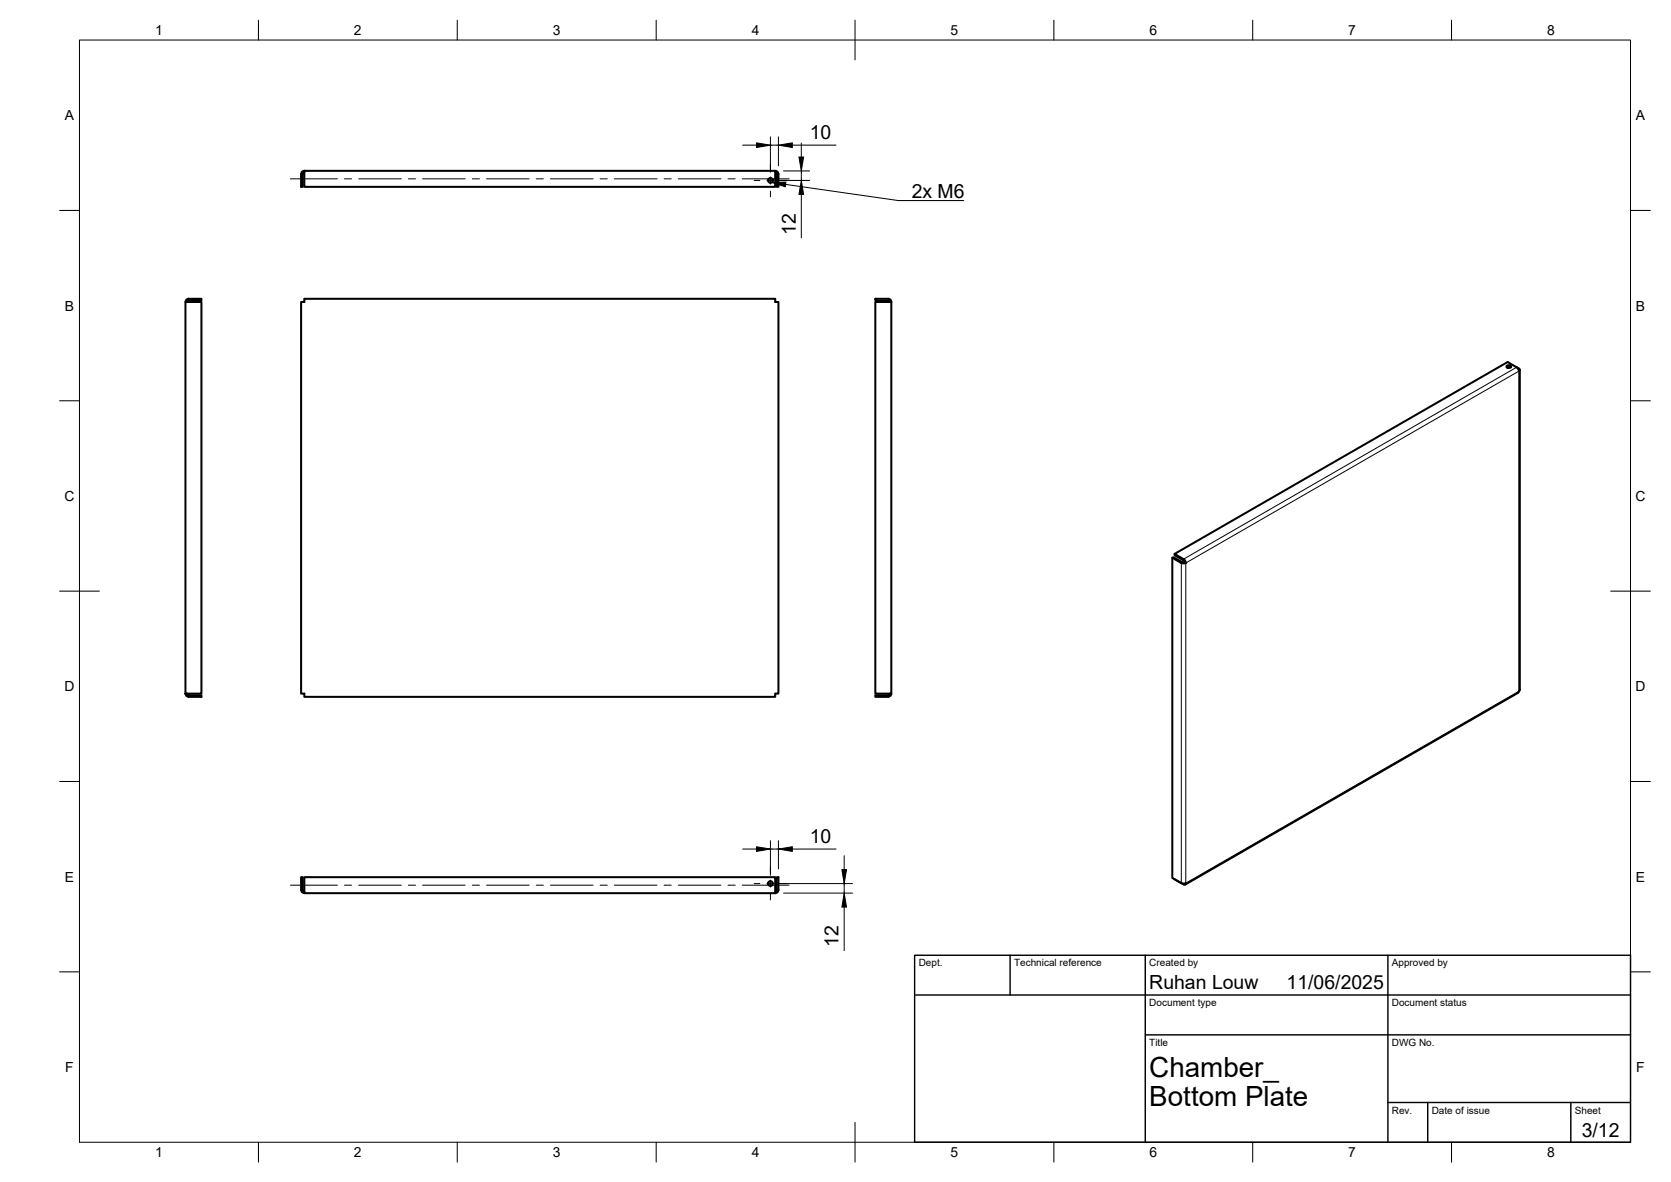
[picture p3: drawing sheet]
<svg xmlns="http://www.w3.org/2000/svg" width="420mm" height="297mm" viewBox="0 0 420 297" stroke-linecap="round" stroke-linejoin="round" font-family="sans-serif">
<!-- layer: Visible -->
<g fill="none" stroke="#000" stroke-width=".51">
<path d="M76.5 42.9h118.4v4.1h-118.4zM76.5 42.9a.79 .79 0 0 0-.8 .8M76.5 43.3l-.4 .4v3.3h-.4v-3.3M194.9 42.9a.79 .79 0 0 1 .8 .8v3.3h-.4v-3.3l-.4-.4M46.6 75.9h4.1v98.4h-4.1zM46.7 75.9a.79 .79 0 0 1 .7-.8h3.3v.4h-3.3l-.3 .4M75.7 75.9h.8v-.8h118.4v.8h.8v98.4h-.8v.8h-118.4v-.8h-.8zM220.1 75.9h4v98.4h-4zM223.3 75.1h-3.2v.4h3.2M223.3 75.5l.4 .4M223.3 75.1a.79 .79 0 0 1 .8 .8M378.8 92.3l.6-.2 .5 .2"/>
<path d="M379 91.9l.5-.1 .3 .1 .2 .3-.8 .3-.4-.3zM379.4 92.1v.4M381.3 92.3l-2.2-1.3-83.8 48.2 2.3 1.3 .4 .4 .2 .6-.6 .1-.5-.1M381.3 92.3l.4 .4 .2 .6 .2-.5-.7-.5M382.1 92.9v80.5l-.2 .5-83.9 48.4M295.3 139.2v.3l2.3 1.3 .3 .5M294.8 140.2v80.4l2.2 1.3M297.9 141.3l.3 .2M297.9 141.3h-.6l-2.3-1.3-.2 .2 2.2 1.3M46.7 174.3a.83 .83 0 0 0 .7 .8h3.3v-.4h-3.3l-.3-.4M223.3 174.7h-3.2v.4h3.2M223.7 174.3l-.4 .4"/>
<path d="M224.1 174.3a.79 .79 0 0 1-.8 .8M75.7 223.7v-3.3h.4v3.2l.4 .4M75.7 223.6a.79 .79 0 0 0 .8 .8M76.5 220.4h118.4v4.1h-118.4zM194.9 224l.4-.4v-3.2h.4v3.3a.79 .79 0 0 1-.8 .7M295.3 221l2.3 1.3M297.1 221.9l.5 .1 .6-.1-.2 .4-.4-.1"/>
<circle cx="193.7" cy="45.3" r=".6"/>
<circle cx="193.7" cy="222" r=".6"/>
</g>
<!-- layer: Visible Narrow -->
<path d="M381.3 92.3l-83.7 48.2v.3M381.9 92.6l-.2 .1M297.3 141.3l-.3 .2v80.4M298.2 141.5l83.7-48.2v80.4l-83.7 48.2zM297.6 222.1v.2" fill="none" stroke="#000" stroke-width=".25"/>
<!-- layer: BORDER -->
<g fill="none" stroke="#000" stroke-width=".25">
<path d="M20 10.1h390v276.9h-390zM65 5.1v5M115 5.1v5M165 5.1v5M215 5.1v10M265 5.1v5M315 5.1v5M365 5.1v5M15 52.9h5M410 52.9h5M15 100.7h5M410 100.7h5"/>
<path d="M15 148.6h10M405 148.6h10M15 196.4h5M410 196.4h5M15 244.2h5M410 244.2h5M65 287v5M115 287v5M165 287v5M215 282.1v9.9M265 287v5M315 287v5"/>
<path d="M365 287v5"/>
</g>
<!-- layer: TITLEBLOCK -->
<path d="M230 240.1h180v46.9h-180zM230 250h180M254 240.1v9.9M288 240.1v46.9M349 240.1v46.9M288 260.1h122M349 277.1h61M359 277.1v9.9M395 277.1v9.9" fill="none" stroke="#000" stroke-width=".36"/>
<!-- layer: Smart Centers -->
<g fill="none" stroke="#000" stroke-width=".25">
<path d="M73 44.9h11.8M86.6 44.9h1.8M90.2 44.9h10.7M102.7 44.9h1.8M106.3 44.9h10.7M118.8 44.9h1.7M122.3 44.9h10.8M134.8 44.9h1.8M138.4 44.9h10.7M150.9 44.9h1.8M154.5 44.9h10.7M167 44.9h1.8"/>
<path d="M170.6 44.9h10.7M183 44.9h1.8M186.6 44.9h11.8M189.6 45.3h1.5M192.8 45.3h1.8M193.7 41.3v1.4M193.7 44.5v1.8M193.7 48v1.5M196.4 45.3h1.4M193.7 217.9v1.5M73 222.4h11.8M86.6 222.4h1.8"/>
<path d="M90.2 222.4h10.7M102.7 222.4h1.8M106.3 222.4h10.7M118.8 222.4h1.7M122.3 222.4h10.8M134.8 222.4h1.8M138.4 222.4h10.7M150.9 222.4h1.8M154.5 222.4h10.7M167 222.4h1.8M170.6 222.4h10.7M183 222.4h1.8"/>
<path d="M186.6 222.4h11.8M189.6 222h1.5M192.8 222h1.8M193.7 221.2v1.7M193.7 224.7v1.5M196.4 222h1.4"/>
</g>
<!-- layer: FD_Dimensions -->
<g fill="none" stroke="#000" stroke-width=".25">
<path d="M186.7 36.5h3.5M193.7 34.4v8.9M193.7 36.5h2M195.7 34.4v7.3M199.2 36.5h11M201.5 35.9v3.6M195.8 45.3h7.8M197 43h6.6M201.5 43v2.3M201.5 48.9v10.9M186.7 213.4h3.5M193.7 211.3v8.6"/>
<path d="M193.7 213.4h2M195.7 211.3v7M199.2 213.4h11M212.3 215v3.6M195.8 222h18.6M197 224.4h17.4M212.3 222v2.4M212.3 228v10.9"/>
</g>
<path d="M190.2 35.9l3.5 .6-3.5 .6zM195.7 36.5l3.5-.6v1.2zM200.9 39.5h1.2l-.6 3.5zM201.5 45.3l.6 3.6h-1.2zM190.2 212.8l3.5 .6-3.5 .6zM195.7 213.4l3.5-.6v1.2zM211.7 218.6h1.2l-.6 3.4zM212.3 224.4l.6 3.6h-1.2z" fill="#000" stroke="#000" stroke-width=".25"/>
<!-- layer: Hole Notes -->
<path d="M194.1 45.9l3.5-.1-.2 1.1z" fill="#000" stroke="#000" stroke-width=".25"/>
<path d="M197.5 46.3l28.4 4.1h16.4" fill="none" stroke="#000" stroke-width=".25"/>
<g font-size="7">
<text x="289" y="270.6">Chamber_</text>
<text x="289" y="278.1">Bottom Plate</text>
</g>
<g font-size="4.9">
<text x="203.6" y="35">10</text>
<text x="229.2" y="49.7">2x M6</text>
<text x="200.1" y="58.9" transform="rotate(-90 200.1 58.9)">12</text>
<text x="203.6" y="211.9">10</text>
<text x="210.9" y="238" transform="rotate(-90 210.9 238)">12</text>
<text x="289" y="248.5">Ruhan Louw</text>
<text x="323.5" y="248.5">11/06/2025</text>
<text x="397.7" y="285.7">3/12</text>
</g>
<g font-size="3.5">
<text x="39" y="8.8">1</text>
<text x="89" y="8.8">2</text>
<text x="139" y="8.8">3</text>
<text x="189" y="8.8">4</text>
<text x="239" y="8.8">5</text>
<text x="289" y="8.8">6</text>
<text x="339" y="8.8">7</text>
<text x="389" y="8.8">8</text>
<text x="16.3" y="30.2">A</text>
<text x="411.3" y="30.2">A</text>
<text x="16.3" y="78">B</text>
<text x="411.3" y="78">B</text>
<text x="16.2" y="125.9">C</text>
<text x="411.2" y="125.9">C</text>
<text x="16.2" y="173.7">D</text>
<text x="411.2" y="173.7">D</text>
<text x="16.3" y="221.6">E</text>
<text x="411.3" y="221.6">E</text>
<text x="16.4" y="269.4">F</text>
<text x="411.4" y="269.4">F</text>
<text x="39" y="290.8">1</text>
<text x="89" y="290.8">2</text>
<text x="139" y="290.8">3</text>
<text x="189" y="290.8">4</text>
<text x="239" y="290.8">5</text>
<text x="289" y="290.8">6</text>
<text x="339" y="290.8">7</text>
<text x="389" y="290.8">8</text>
</g>
<g font-size="2.5">
<text x="231" y="242.9">Dept.</text>
<text x="255" y="242.9">Technical reference</text>
<text x="289" y="242.9">Created by</text>
<text x="350" y="242.9">Approved by</text>
<text x="289" y="252.8">Document type</text>
<text x="350" y="252.8">Document status</text>
<text x="289" y="262.9">Title</text>
<text x="350" y="262.9">DWG No.</text>
<text x="350" y="279.9">Rev.</text>
<text x="360" y="279.9">Date of issue</text>
<text x="396" y="279.9">Sheet</text>
</g>
</svg>
